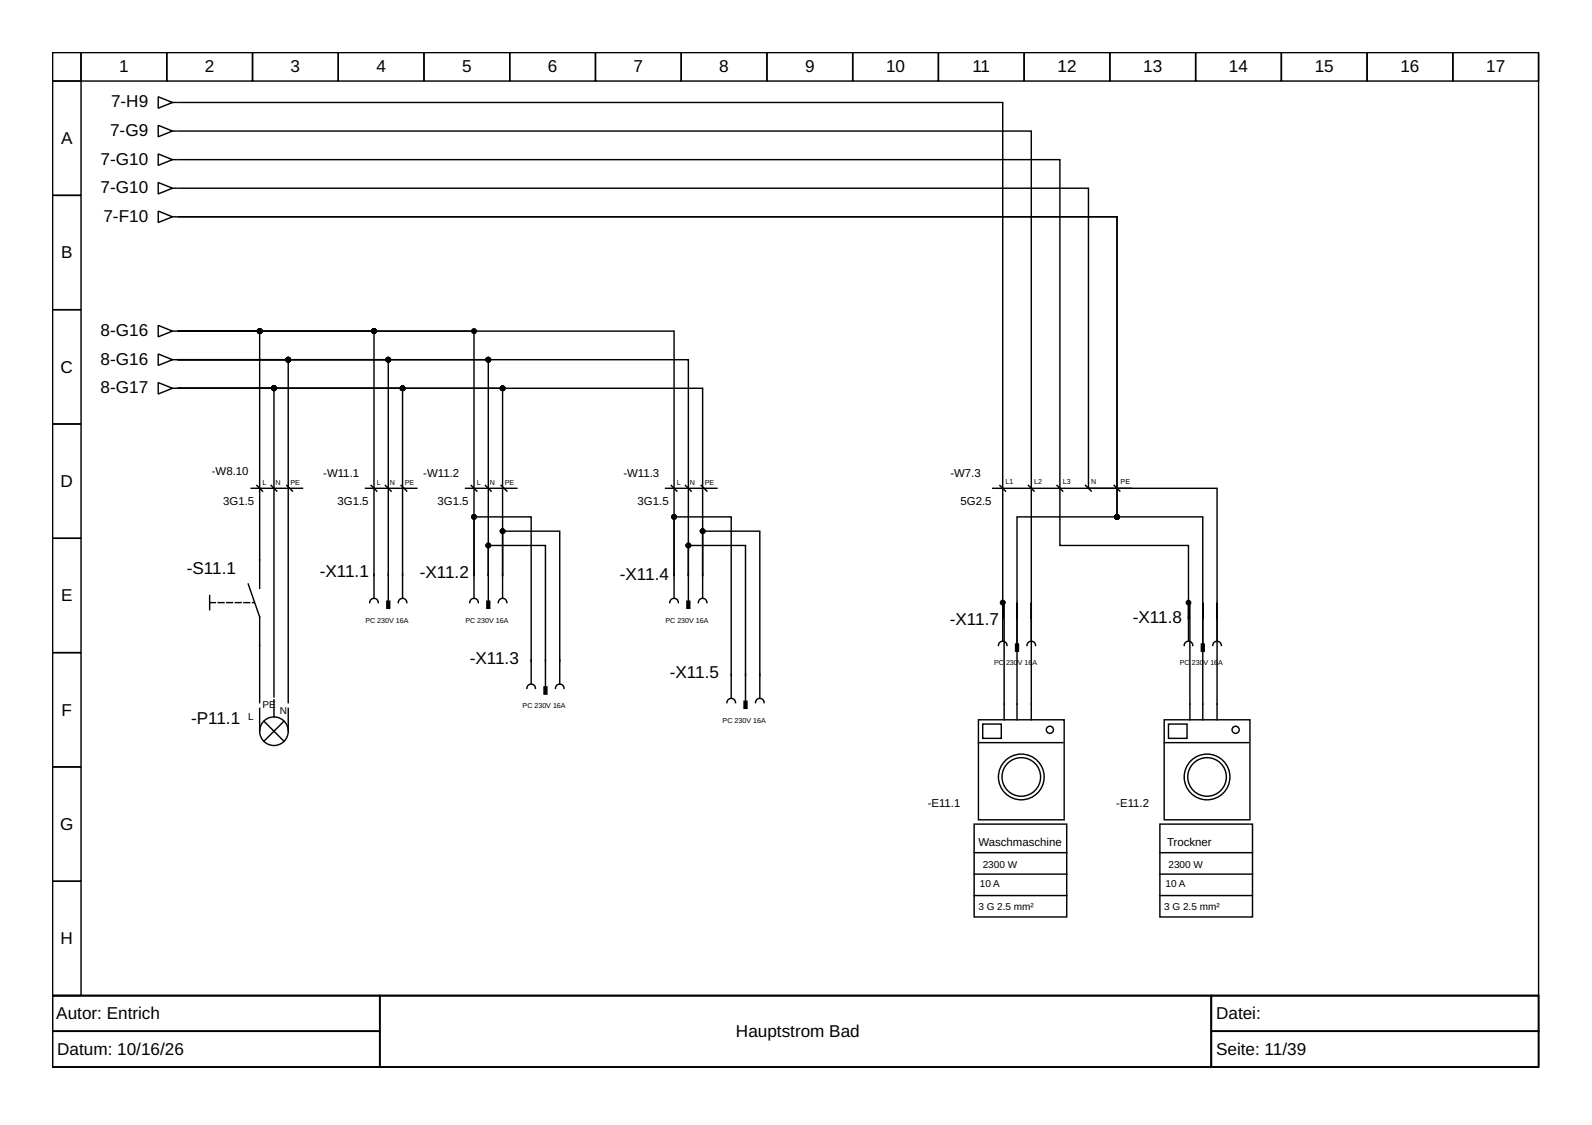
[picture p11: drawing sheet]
<svg xmlns="http://www.w3.org/2000/svg" width="297mm" height="210mm" viewBox="0 0 297 210" stroke-linecap="round" stroke-linejoin="round" font-family="sans-serif">
<g fill="none" stroke="#000" stroke-width=".27">
<path d="M9.8 9.8h277.3v176h-277.3zM9.8 9.8h5.3v5.3h-5.3zM9.8 15.1h5.3v21.4h-5.3zM15.1 9.8h16v5.3h-16zM29.5 18.1l2.7 1-2.7 1.1zM31.1 9.8h16v5.3h-16zM32.2 19.1h.8M33.3 19.1h153.8v96.3v-3h.3v21.9M47.1 9.8h16v5.3h-16zM63.1 9.8h16v5.3h-16zM79.1 9.8h16v5.3h-16zM95.1 9.8h16v5.3h-16z"/>
<path d="M111.1 9.8h16v5.3h-16zM127.1 9.8h16v5.3h-16zM143.1 9.8h16v5.3h-16zM159.1 9.8h16v5.3h-16zM175.1 9.8h16v5.3h-16zM191.1 9.8h16v5.3h-16zM207.1 9.8h16v5.3h-16zM223.1 9.8h16v5.3h-16zM239.1 9.8h16v5.3h-16zM255.1 9.8h16v5.3h-16zM271.1 9.8h16v5.3h-16zM9.8 36.5h5.3v21.3h-5.3z"/>
<path d="M29.5 34.1l2.7 1-2.7 1.1zM29.5 28.7l2.7 1.1-2.7 1.1zM29.5 23.4l2.7 1.1-2.7 1zM29.5 39.4l2.7 1.1-2.7 1zM32.2 35.1h.8M32.2 29.8h.8M32.2 24.5h.8M33.3 29.8h164.5v72h23.9v13.6v-3h.3v21.9M33.3 35.1h169.8v56h24v43.2M33.3 24.5h159.1v109.8M9.8 57.8h5.3v21.3h-5.3zM32.2 40.5h.8"/>
<path d="M9.8 79.1h5.3v21.3h-5.3zM29.5 66l2.7 1.1-2.7 1.1zM29.5 71.4l2.7 1-2.7 1.1zM29.5 60.7l2.7 1.1-2.7 1zM32.2 67.1h.8M32.2 72.4h.8M32.2 61.8h.8M33.3 61.8h55.1v45.6v-11h10.7v27M33.3 72.4h60.5v35v-8.3h10.6v24.3M33.3 67.1h20.5v64M33.3 72.4h17.8v57.6M33.3 72.4h97.8v35v-8.3h10.7v26.9"/>
<path d="M33.3 61.8h36.5v45.6M33.3 61.8h15.1v48M33.3 67.1h95.1v40.3v-5.6h10.7v24.2M33.3 61.8h92.5v45.6v-11h10.6v29.6M33.3 72.4h41.8v35M33.3 67.1h39.1v40.3M33.3 67.1h57.8v40.3v-5.6h10.7v21.6M46.9 91.1h9.5M47.9 90.6l1.1 1M50.6 90.6l1 1M53.5 90.6l1.1 1M68.2 91.1h9.6"/>
<path d="M69.2 90.6l1.1 1M71.9 90.6l1.1 1M74.8 90.6l1.1 1M86.9 91.1h9.5M87.9 90.6l1.1 1M90.6 90.6l1 1M93.5 90.6l1.1 1M124.2 91.1h9.6M125.2 90.6l1.1 1M127.9 90.6l1.1 1M130.8 90.6l1.1 1M185.2 91.1h25.9"/>
<path d="M186.6 90.6l1 1M191.9 90.6l1 1M197.2 90.6l1.1 1M202.5 90.6l1.1 1M207.9 90.6l1 1M9.8 100.4h5.3v21.4h-5.3zM39.1 111.1v2.7M46.3 109l2.1 6.1v16M69 112.4a.8 .8 0 0 1 .8-.8 .8 .8 0 0 1 .8 .8M69.8 107.1v4.5M72.4 107.1v5.1M74.3 112.4a.8 .8 0 0 1 .8-.8 .8 .8 0 0 1 .8 .8"/>
<path d="M75.1 107.1v4.5M87.6 112.4a.8 .8 0 0 1 .8-.8 .8 .8 0 0 1 .8 .8M88.4 107.1v4.5M91.1 107.1v5.1M93 112.4a.8 .8 0 0 1 .8-.8 .8 .8 0 0 1 .8 .8M93.8 107.1v4.5M125 112.4a.8 .8 0 0 1 .8-.8 .8 .8 0 0 1 .8 .8M125.8 107.1v4.5M128.4 107.1v5.1M130.3 112.4a.8 .8 0 0 1 .8-.8 .8 .8 0 0 1 .8 .8M131.1 107.1v4.5M187.1 115.1v4.5"/>
<path d="M189.8 115.1v5.1M192.4 115.1v4.5M221.7 115.1v4.5M224.4 115.1v5.1M227.1 115.1v4.5M9.8 121.8h5.3v21.3h-5.3zM48.4 132.2v4.2M49.2 134.6l3.8 3.7M51.1 130.6v3.2M53 134.6l-3.8 3.7M53.8 132.2v4.2M98.3 128.4a.8 .8 0 0 1 .8-.8 .8 .8 0 0 1 .8 .8"/>
<path d="M99.1 123.1v4.5M101.8 123.1v5.1M103.6 128.4a.8 .8 0 0 1 .8-.8 .8 .8 0 0 1 .8 .8M104.4 123.1v4.5M135.6 131.1a.8 .8 0 0 1 .8-.8 .8 .8 0 0 1 .8 .8M136.4 125.8v4.5M139.1 125.8v5M141 131.1a.8 .8 0 0 1 .8-.8 .8 .8 0 0 1 .8 .8M141.8 125.8v4.5M182.6 134.3h16v18.7h-16zM182.6 138.6h15.7M183.4 135.1h3.4v2.7h-3.4z"/>
<path d="M186.3 120.4a.8 .8 0 0 1 .8-.8 .8 .8 0 0 1 .8 .8M189.8 134.3v-37.9h18.6v-55.9h-175.1h175.1v55.9h16v37.9M191.6 120.4a.8 .8 0 0 1 .8-.8 .8 .8 0 0 1 .8 .8M217.2 134.3h16v18.7h-16zM217.2 138.6h15.7M218 135.1h3.5v2.7h-3.5zM220.9 120.4a.8 .8 0 0 1 .8-.8 .8 .8 0 0 1 .8 .8M226.3 120.4a.8 .8 0 0 1 .8-.8 .8 .8 0 0 1 .8 .8M9.8 143.1h5.3v21.3h-5.3zM181.8 153.8h17.2v17.3h-17.2zM181.8 159.1h17.2M216.4 153.8h17.3v17.3h-17.3z"/>
<path d="M216.4 159.1h17.3M9.8 164.4h5.3v21.4h-5.3zM181.8 167.1h17.2M181.8 163.1h17.2M216.4 167.1h17.3M216.4 163.1h17.3M9.8 185.8h277.3v13.3h-277.3zM9.8 185.8h61v6.6h-61zM9.8 192.4h61v6.7h-61zM70.8 185.8h155.2v13.3h-155.2zM226 185.8h61.1v6.6h-61.1zM226 192.4h61.1v6.7h-61.1z"/>
<circle cx="51.1" cy="136.4" r="2.67"/>
<circle cx="195.9" cy="136.2" r=".67"/>
<circle cx="230.5" cy="136.2" r=".67"/>
<circle cx="190.6" cy="145" r="4.3"/>
<circle cx="190.6" cy="145" r="3.6"/>
<circle cx="225.2" cy="145" r="4.3"/>
<circle cx="225.2" cy="145" r="3.6"/>
</g>
<g fill="#000" stroke="#000" stroke-width=".27">
<path d="M72.2 112.2h.5v1.3h-.5z" fill-rule="evenodd"/>
<path d="M90.8 112.2h.6v1.3h-.6z" fill-rule="evenodd"/>
<path d="M128.2 112.2h.5v1.3h-.5z" fill-rule="evenodd"/>
<path d="M101.5 128.2h.5v1.3h-.5z" fill-rule="evenodd"/>
<path d="M138.8 130.8h.6v1.4h-.6z" fill-rule="evenodd"/>
<path d="M189.5 120.2h.5v1.3h-.5z" fill-rule="evenodd"/>
<path d="M224.1 120.2h.6v1.3h-.6z" fill-rule="evenodd"/>
<circle cx="48.4" cy="61.8" r=".4"/>
<circle cx="51.1" cy="72.4" r=".4"/>
<circle cx="53.8" cy="67.1" r=".4"/>
<circle cx="69.8" cy="61.8" r=".4"/>
<circle cx="72.4" cy="67.1" r=".4"/>
<circle cx="75.1" cy="72.4" r=".4"/>
<circle cx="88.4" cy="61.8" r=".4"/>
<circle cx="91.1" cy="67.1" r=".4"/>
<circle cx="93.8" cy="72.4" r=".4"/>
<circle cx="88.4" cy="96.4" r=".4"/>
<circle cx="93.8" cy="99.1" r=".4"/>
<circle cx="125.8" cy="96.4" r=".4"/>
<circle cx="131.1" cy="99.1" r=".4"/>
<circle cx="208.4" cy="96.4" r=".4"/>
<circle cx="91.1" cy="101.8" r=".4"/>
<circle cx="128.4" cy="101.8" r=".4"/>
<circle cx="187.1" cy="112.4" r=".4"/>
<circle cx="221.7" cy="112.4" r=".4"/>
</g>
<path d="M39.1 112.4h8.3" fill="none" stroke="#000" stroke-width=".27" stroke-dasharray="1.1 .5"/>
<g font-size="3.2">
<text x="22.2" y="13.5">1</text>
<text x="38.2" y="13.5">2</text>
<text x="54.2" y="13.5">3</text>
<text x="70.2" y="13.5">4</text>
<text x="86.2" y="13.5">5</text>
<text x="102.2" y="13.5">6</text>
<text x="118.2" y="13.5">7</text>
<text x="134.2" y="13.5">8</text>
<text x="150.2" y="13.5">9</text>
<text x="165.3" y="13.5">10</text>
<text x="181.4" y="13.5">11</text>
<text x="197.3" y="13.5">12</text>
<text x="213.3" y="13.5">13</text>
<text x="229.3" y="13.5">14</text>
<text x="245.3" y="13.5">15</text>
<text x="261.3" y="13.5">16</text>
<text x="277.3" y="13.5">17</text>
<text x="20.7" y="20.1">7-H9</text>
<text x="11.4" y="26.9">A</text>
<text x="20.5" y="25.4">7-G9</text>
<text x="18.8" y="30.7">7-G10</text>
<text x="18.8" y="36.1">7-G10</text>
<text x="19.3" y="41.4">7-F10</text>
<text x="11.4" y="48.2">B</text>
<text x="18.8" y="62.7">8-G16</text>
<text x="11.3" y="69.5">C</text>
<text x="18.8" y="68">8-G16</text>
<text x="18.8" y="73.4">8-G17</text>
<text x="11.3" y="90.8">D</text>
<text x="34.9" y="107.1">-S11.1</text>
<text x="59.6" y="107.6">-X11.1</text>
<text x="78.3" y="107.9">-X11.2</text>
<text x="11.4" y="112.2">E</text>
<text x="115.6" y="108.2">-X11.4</text>
<text x="177.2" y="116.7">-X11.7</text>
<text x="211.4" y="116.2">-X11.8</text>
<text x="87.6" y="123.9">-X11.3</text>
<text x="125" y="126.6">-X11.5</text>
<text x="11.5" y="133.5">F</text>
<text x="35.7" y="135.1">-P11.1</text>
<text x="11.2" y="154.8">G</text>
<text x="11.3" y="176.2">H</text>
<text x="10.5" y="190.2">Autor: Entrich</text>
<text x="226.9" y="190.2">Datei:</text>
<text x="10.7" y="196.8">Datum: 10/16/26</text>
<text x="137.3" y="193.5">Hauptstrom Bad</text>
<text x="226.9" y="196.8">Seite: 11/39</text>
</g>
<g font-size="2.1">
<text x="39.5" y="88.7">-W8.10</text>
<text x="60.3" y="89">-W11.1</text>
<text x="79" y="89">-W11.2</text>
<text x="116.3" y="89">-W11.3</text>
<text x="177.3" y="89">-W7.3</text>
<text x="41.7" y="94.3">3G1.5</text>
<text x="63" y="94.3">3G1.5</text>
<text x="81.6" y="94.3">3G1.5</text>
<text x="119" y="94.3">3G1.5</text>
<text x="179.2" y="94.3">5G2.5</text>
<text x="173.1" y="150.6">-E11.1</text>
<text x="208.3" y="150.6">-E11.2</text>
<text x="182.6" y="157.8">Waschmaschine</text>
<text x="217.8" y="157.8">Trockner</text>
</g>
<g font-size="1.9">
<text x="46.3" y="134.3">L</text>
<text x="49" y="132.2">PE</text>
<text x="52.2" y="133.2">N</text>
<text x="182.8" y="165.5">10 A</text>
<text x="183.4" y="162">2300 W</text>
<text x="217.5" y="165.5">10 A</text>
<text x="218" y="162">2300 W</text>
<text x="182.6" y="169.8">3 G 2.5 mm²</text>
<text x="217.2" y="169.8">3 G 2.5 mm²</text>
</g>
<g font-size="1.3">
<text x="49" y="90.6">L</text>
<text x="51.4" y="90.6">N</text>
<text x="54.2" y="90.6">PE</text>
<text x="70.3" y="90.6">L</text>
<text x="72.7" y="90.6">N</text>
<text x="75.5" y="90.6">PE</text>
<text x="89" y="90.6">L</text>
<text x="91.4" y="90.6">N</text>
<text x="94.2" y="90.6">PE</text>
<text x="126.3" y="90.6">L</text>
<text x="128.7" y="90.6">N</text>
<text x="131.5" y="90.6">PE</text>
<text x="187.6" y="90.3">L1</text>
<text x="193" y="90.3">L2</text>
<text x="198.3" y="90.3">L3</text>
<text x="203.6" y="90.3">N</text>
<text x="209.1" y="90.3">PE</text>
<text x="68.2" y="116.2">PC 230V 16A</text>
<text x="86.8" y="116.2">PC 230V 16A</text>
<text x="124.2" y="116.2">PC 230V 16A</text>
<text x="185.5" y="124.2">PC</text>
<text x="187.7" y="124.2">230</text>
<text x="189.9" y="124.2">V 16</text>
<text x="192.6" y="124.2">A</text>
<text x="220.2" y="124.2">PC</text>
<text x="222.4" y="124.2">230</text>
<text x="224.6" y="124.2">V 16</text>
<text x="227.3" y="124.2">A</text>
<text x="97.5" y="132.2">PC 230V 16A</text>
<text x="134.8" y="134.8">PC 230V 16A</text>
</g>
</svg>
